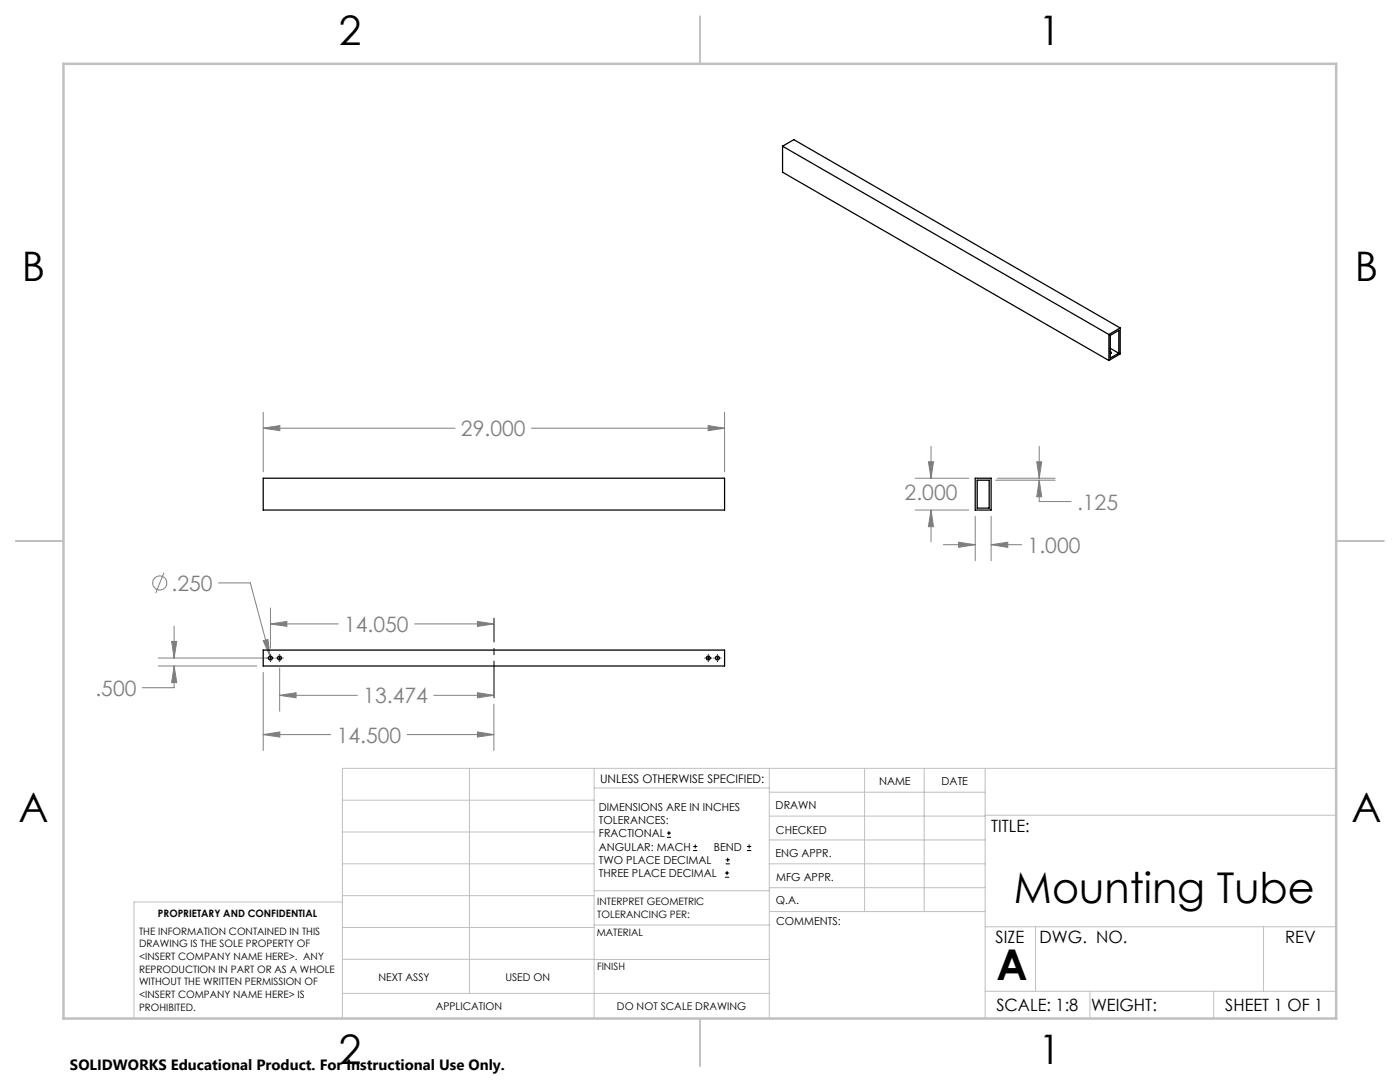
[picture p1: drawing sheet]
<svg xmlns="http://www.w3.org/2000/svg" width="279mm" height="216mm" viewBox="0 0 279 216" stroke-linecap="round" stroke-linejoin="round" font-family="sans-serif">
<g fill="none" stroke="#808080" stroke-width=".2">
<path d="M52.5 85.4l3.3-.5v1zM52.5 82.3v11.9M52.5 85.4h38.3M106 85.4h38.6M141.3 84.9l3.3 .5-3.3 .5zM144.6 82.3v11.9M182.6 95.4h10.8M185.3 92.1h1l-.5 3.3zM185.8 89.1v6.3M198.7 95.8h11.9M199.1 95.4h11.5M206.9 92.1h1l-.5 3.3z"/>
<path d="M207.4 95.8l.5 3.3h-1zM207.4 95.8v4.3h6.3M207.4 89.1v6.3M32.7 114.3l-1.6 4.1M43.6 116.3h6.4l3.9 14.6M182.6 101.8h10.8M185.8 101.8l.5 3.3h-1zM185.8 101.8v6.3M188.3 108.7h6.3M191.3 108.2l3.3 .5-3.3 .5zM194.6 103v8.9M197.8 108.7l3.3-.5v1z"/>
<path d="M197.8 103v8.9M197.8 108.7h6.1M31.6 131.3h22.2M31.6 132.9h19.7M34.3 128h1l-.6 3.3zM34.7 132.9l.6 3.3h-1zM34.7 132.9v4.3h-6.3M34.7 125v6.3M52.5 127.8l1-.2 .4 3.3zM52.5 134.2v15.6M54 124.5l3.3-.5v1zM54 121.3v8"/>
<path d="M54 124.5h13.5M55.8 138.7l3.3-.5v1zM55.8 133.3v8.6M55.8 138.7h15.5M82.7 124.5h15.9M86.6 138.7h12M95.3 138.2l3.3 .5-3.3 .5zM95.3 124l3.3 .5-3.3 .5zM52.5 146.6l3.3-.5v1zM52.5 146.6h13.5M81.3 146.6h17.3M95.3 146.1l3.3 .5-3.3 .5z"/>
<path d="M98.6 140.5v9.3"/>
<circle cx="31.9" cy="116.3" r="1.41"/>
</g>
<g fill="none" stroke="#000" stroke-width=".2">
<path d="M53.2 131.3h.1M53.7 131.3h.6M54 130.6v.1M54 131v.6M54 131.9v.1M54.6 131.3h.1M55.1 131.3h.1M55.5 131.3h.6M55.8 130.6v.1M55.8 131v.6M55.8 131.9v.1M56.4 131.3h.1"/>
<path d="M140.7 131.3h.1M141 131.3h.7M141.4 130.6v.1M141.4 131v.6M141.4 131.9v.1M142 131.3h.1M142.5 131.3h.1M142.9 131.3h.6M143.2 130.6v.1M143.2 131v.6M143.2 131.9v.1M143.8 131.3h.1"/>
<path d="M133.1 167.1h.8M133.1 166.2h.8M133.5 165.8v.9M138.3 169.7h.8M138.3 168.9h.8M138.7 168.5v.8M144.7 175h.8M144.7 174.2h.8M144.8 172.4h.9M144.8 171.6h.9M145.1 173.8v.8M145.2 171.1v.9"/>
<path d="M149.1 169.7h.8M149.1 168.9h.8M149.5 168.5v.8"/>
</g>
<path d="M98.6 139.2v-15.9" fill="none" stroke="#000" stroke-width=".2" stroke-dasharray="15.2 1.3 1.3 1.3" stroke-dashoffset="7.9"/>
<g fill="none" stroke="#c0c0c0" stroke-width=".2">
<path d="M68.3 159.7h50.3M93.7 153.3v44.9M118.6 153.3v49.9M118.6 157.2h34.9M153.5 153.3v49.9M153.5 158.1h43.1M172.5 153.3v28.6M184.4 153.3v28.6M196.6 153.3v49.9M266.7 153.3h-198.4v49.9M68.3 178.7h50.3M68.3 172.4h50.3"/>
<path d="M68.3 166h50.3M68.3 180h-41.6v23.2M118.6 177.7h35M153.5 167.6h43.1M153.5 162.8h43.1M153.5 172.4h43.1M153.5 177.1h43.1M196.6 162.7h70.1M68.3 198.2h85.2M68.3 191.4l85.2 .1M68.3 185.1h50.3M118.6 184.6h35"/>
<path d="M153.6 181.9h43M196.6 197.8h70.1M196.6 184.9h70.1M206.7 184.9v12.9M217.5 197.8v5.4M242.2 197.8v5.4M252.2 184.9v12.9"/>
</g>
<path d="M139.7 3.2v9.5M3.1 107.9h9.6M266.7 107.9h9.5M139.7 203.2v9.6" fill="none" stroke="#c0c0c0" stroke-width=".25"/>
<path d="M12.7 12.7h254v190.5h-254z" fill="none" stroke="#c0c0c0" stroke-width=".5"/>
<path d="M52.5 85.4l3.3-.5v1zM141.3 84.9l3.3 .5-3.3 .5zM191.3 108.2l3.3 .5-3.3 .5zM197.8 108.7l3.3-.5v1zM185.8 101.8l.5 3.3h-1zM185.3 92.1h1l-.5 3.3zM206.9 92.1h1l-.5 3.3zM207.4 95.8l.5 3.3h-1zM52.5 127.8l1.4 3.1-.4-3.3zM34.3 128h1l-.6 3.3zM34.7 132.9l.6 3.3h-1zM55.8 138.7l3.3-.5v1zM95.3 138.2l3.3 .5-3.3 .5zM95.3 124l3.3 .5-3.3 .5zM54 124.5l3.3-.5v1zM52.5 146.6l3.3-.5v1zM95.3 146.1l3.3 .5-3.3 .5z" fill="#808080"/>
<g fill="none" stroke="#000" stroke-width=".25">
<path d="M156.2 29.2v5.2l65.1 37.5M156.2 29.2l65.1 37.5M156.2 29.2l2.2-1.3 65.2 37.5M221.3 66.7v5.2M221.6 70.2l.2 .1-.2 .3M221.6 70.5l.1 .1M221.6 66.9l1.7-1v4.6l-1.7 .9zM221.6 69.5l1.7 1M223.6 65.4v5.2l-2.3 1.3M223.6 65.4l-2.3 1.3M52.5 95.4h92.1v6.4h-92.1zM194.6 95.4h3.2v6.4h-3.2z"/>
<path d="M195 95.8h2.4v5.6h-2.4zM52.5 129.7h92.1v3.2h-92.1z"/>
<circle cx="54" cy="131.3" r=".4"/>
<circle cx="55.8" cy="131.3" r=".4"/>
<circle cx="141.3" cy="131.3" r=".4"/>
<circle cx="143.2" cy="131.3" r=".4"/>
</g>
<g font-size="8.5">
<text x="202.4" y="180.2">Mounting Tube</text>
<text x="198.9" y="195.5">A</text>
</g>
<g font-size="8.1">
<text x="67.6" y="8.9">2</text>
<text x="207.3" y="8.9">1</text>
<text x="4.4" y="56.2">B</text>
<text x="270.4" y="56.2">B</text>
<text x="3.7" y="164.1">A</text>
<text x="269.7" y="164.1">A</text>
<text x="67.6" y="212.4">2</text>
<text x="207.3" y="212.4">1</text>
</g>
<g font-size="4.2" fill="#808080">
<text x="92" y="87">29.000</text>
<text x="180.5" y="99.7">2.000</text>
<text x="214.9" y="101.7">.125</text>
<text x="205.1" y="110.3">1.000</text>
<text x="34.2" y="117.9">.250</text>
<text x="68.7" y="126.1">14.050</text>
<text x="19" y="138.8">.500</text>
<text x="72.5" y="140.3">13.474</text>
<text x="67.2" y="148.2">14.500</text>
</g>
<g font-size="3.4">
<text x="197.8" y="166">TITLE:</text>
<text x="198.7" y="188.1">SIZE</text>
<text x="207.5" y="188.1">DWG. NO.</text>
<text x="256.5" y="188.2">REV</text>
<text x="198.8" y="201.7">SCALE: 1:8</text>
<text x="217.7" y="201.8">WEIGHT:</text>
<text x="244.5" y="201.7">SHEET 1 OF 1</text>
</g>
<text font-size="3" x="14" y="213.5">SOLIDWORKS Educational Product. For Instructional Use Only.</text>
<text font-size="2.4" x="119.8" y="156.2">UNLESS OTHERWISE SPECIFIED:</text>
<g font-size="2.2">
<text x="119.5" y="161.8">DIMENSIONS ARE IN INCHES</text>
<text x="154.8" y="161.4">DRAWN</text>
<text x="175.4" y="156.6">NAME</text>
<text x="187.9" y="156.7">DATE</text>
<text x="119.5" y="164.4">TOLERANCES:</text>
<text x="119.5" y="167.1">FRACTIONAL</text>
<text x="154.9" y="166.3">CHECKED</text>
<text x="119.5" y="169.7">ANGULAR: MACH</text>
<text x="119.5" y="172.4">TWO PLACE DECIMAL</text>
<text x="142.5" y="169.7">BEND</text>
<text x="154.8" y="171">ENG APPR.</text>
<text x="119.5" y="175">THREE PLACE DECIMAL</text>
<text x="154.9" y="175.7">MFG APPR.</text>
<text x="154.9" y="180.4">Q.A.</text>
<text x="154.9" y="184.6">COMMENTS:</text>
</g>
<g font-size="2.1">
<text x="75.5" y="195.7">NEXT ASSY</text>
<text x="100.9" y="195.7">USED ON</text>
<text x="86.9" y="201.5">APPLICATION</text>
<text x="123.1" y="201.6">DO NOT SCALE DRAWING</text>
</g>
<g font-size="2">
<text x="31.5" y="182.9">PROPRIETARY AND CONFIDENTIAL</text>
<text x="119.2" y="180.6">INTERPRET GEOMETRIC</text>
<text x="119.2" y="183.1">TOLERANCING PER:</text>
<text x="27.8" y="186.5">THE INFORMATION CONTAINED IN THIS</text>
<text x="27.8" y="189">DRAWING IS THE SOLE PROPERTY OF</text>
<text x="27.8" y="191.6">&lt;INSERT COMPANY NAME HERE&gt;. ANY</text>
<text x="119.1" y="186.7">MATERIAL</text>
<text x="27.8" y="194.1">REPRODUCTION IN PART OR AS A WHOLE</text>
<text x="27.8" y="196.6">WITHOUT THE WRITTEN PERMISSION OF</text>
<text x="119.1" y="193.5">FINISH</text>
<text x="27.8" y="199.1">&lt;INSERT COMPANY NAME HERE&gt; IS</text>
<text x="27.8" y="201.7">PROHIBITED.</text>
</g>
</svg>
